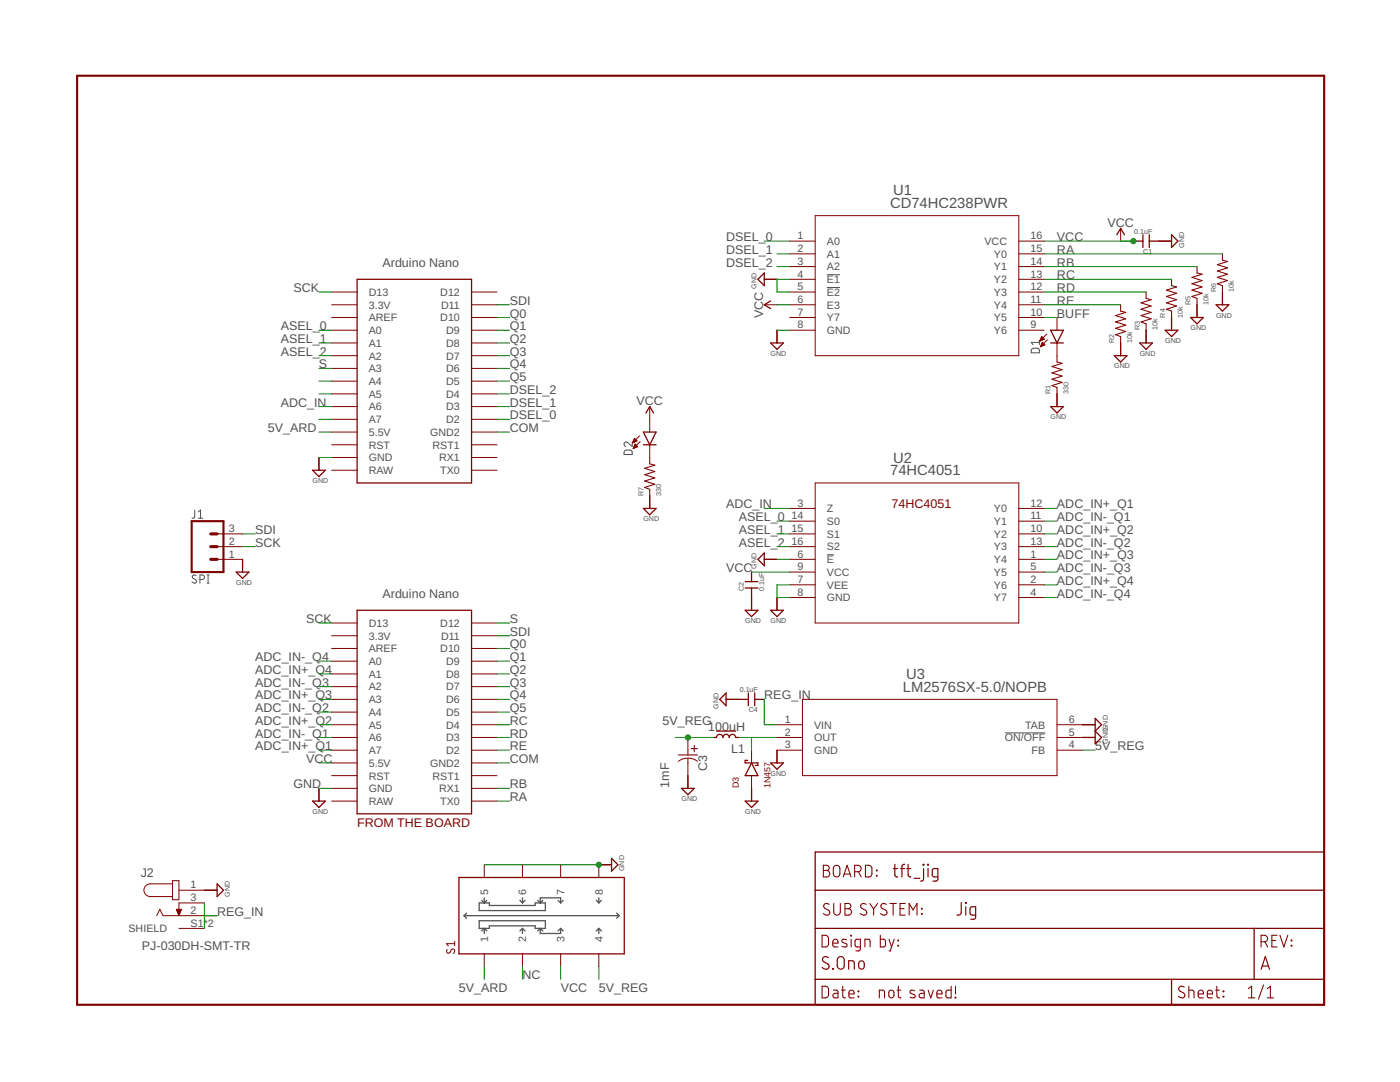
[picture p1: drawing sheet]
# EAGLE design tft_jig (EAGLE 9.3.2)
FRAME1 (FRAME_SCHEMATIC): AUTHOR: S.Ono; REV: A; SUBSYSTEM_NAME: Jig

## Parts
C1  0.1uF  CAP0603-CAP  [0603-CAP]
C2  0.1uF  CAP0603-CAP  [0603-CAP]
C3  1mF  UWT0J102MNL1GS  [PCAP_8X10-ELECT]
C4  0.1uF  CAP0603-CAP  [0603-CAP]
D1  LED0603  [LED-0603]
D2  LED0603  [LED-0603]
D3  1N457  [DIODE_THRU]
J1  SPI  CONN_03  [1X03]
J2  PJ-030DH-SMT-TR  [CUI_PJ-030DH-SMT-TR]
L1  100uH  IND  [IND_2012]
R1  330  R-US_R0603  [R0603]
R2  10k  R-US_R0603  [R0603]
R3  10k  R-US_R0603  [R0603]
R4  10k  R-US_R0603  [R0603]
R5  10k  R-US_R0603  [R0603]
R6  10k  R-US_R0603  [R0603]
R7  330  R-US_R0603  [R0603]
S1  DP3T  [DP3T]
U1  CD74HC238PWR  [PW16]
U2  74HC4051  [PW16]
U3  LM2576SX-5.0/NOPB  [TS5B]
U$1  NANO  [NANO]
U$2  NANO  [NANO]

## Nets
5V_ARD: S1.1 U$1.5V(5.5V)
5V_REG: C3.1 L1.1 S1.4 U3.4(FB)
ADC_IN: U2.3(Z) U$1.A6
ADC_IN+_Q1: U2.12(Y0) U$2.A7
ADC_IN+_Q2: U2.10(Y2) U$2.A5
ADC_IN+_Q3: U2.1(Y4) U$2.A3
ADC_IN+_Q4: U2.2(Y6) U$2.A1
ADC_IN-_Q1: U2.11(Y1) U$2.A6
ADC_IN-_Q2: U2.13(Y3) U$2.A4
ADC_IN-_Q3: U2.5(Y5) U$2.A2
ADC_IN-_Q4: U2.4(Y7) U$2.A0
ASEL_0: U2.14(S0) U$1.A0
ASEL_1: U2.15(S1) U$1.A1
ASEL_2: U2.16(S2) U$1.A2
BUFF: D1.A U1.10(Y5)
COM: U$1.GND1(GND2) U$2.GND1(GND2)
DSEL_0: U1.1(A0) U$1.D2
DSEL_1: U1.2(A1) U$1.D3
DSEL_2: U1.3(A2) U$1.D4
GND: C1.1 C2.1 C3.2 C4.2 D3.1(P) J1.1 J2.1 R1.1 R2.1 R3.1 R4.1 R5.1 R6.1 R7.1 S1.5 S1.6 S1.7 S1.8 U1.4(!E1) U1.5(!E2) U1.8(GND) U2.6(!E) U2.7(VEE) U2.8(GND) U3.3(GND) U3.5(!ON/OFF) U3.6(TAB) U$1.GND U$2.GND
N$1: D2.C R7.2
N$2: D3.2(N) L1.2 U3.2(OUT)
N$6: D1.C R1.2
N$35: U$1.A4
N$36: U$1.A5
N$38: U$1.A7
NC: S1.2
Q0: U$1.D10 U$2.D10
Q1: U$1.D9 U$2.D9
Q2: U$1.D8 U$2.D8
Q3: U$1.D7 U$2.D7
Q4: U$1.D6 U$2.D6
Q5: U$1.D5 U$2.D5
RA: R6.2 U1.15(Y0) U$2.TX0
RB: R5.2 U1.14(Y1) U$2.RX1
RC: R4.2 U1.13(Y2) U$2.D4
RD: R3.2 U1.12(Y3) U$2.D3
RE: R2.2 U1.11(Y4) U$2.D2
REG_IN: C4.1 J2.2 J2.3 J2.S1(SHIELD) J2.S2(SHIELD) U3.1(VIN)
S: U$1.A3 U$2.D12
SCK: J1.2 U$1.D13 U$2.D13
SDI: J1.3 U$1.D11 U$2.D11
VCC: C1.2 C2.2 D2.A S1.3 U1.6(E3) U1.16(VCC) U2.9(VCC) U$2.5V(5.5V)
Unconnected: U1.7(Y7) U1.9(Y6) U$1.3.3V U$1.AREF U$1.D12 U$1.RAW U$1.RST U$1.RST1 U$1.RX1 U$1.TX0 U$2.3.3V U$2.AREF U$2.RAW U$2.RST U$2.RST1

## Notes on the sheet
- FROM THE BOARD
